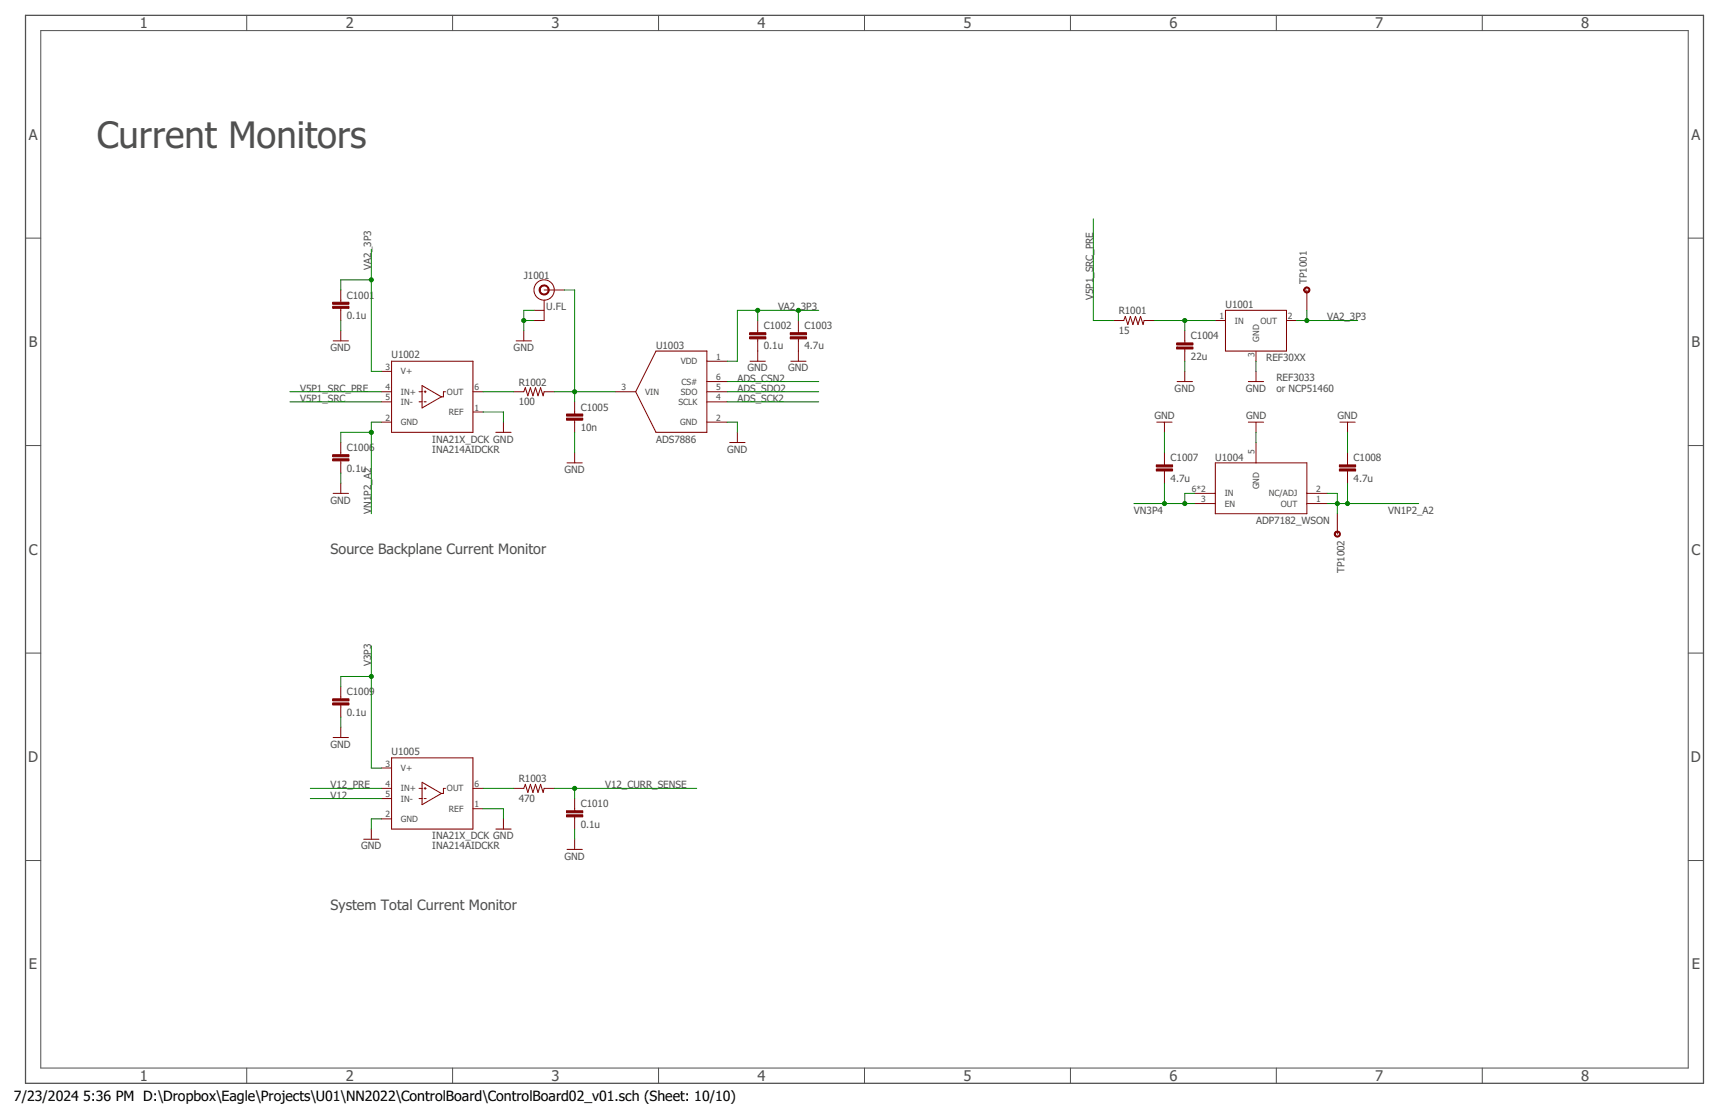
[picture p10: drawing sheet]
<svg xmlns="http://www.w3.org/2000/svg" width="432mm" height="279mm" viewBox="0 0 432 279" stroke-linecap="round" stroke-linejoin="round" font-family="sans-serif">
<path d="M6.4 3.8h419v266.7h-419z" fill="none" stroke="#505050" stroke-width=".32"/>
<g fill="none" stroke="#505050" stroke-width=".25">
<path d="M10.2 7.6h411.4v259.1h-411.4zM61.6 3.8v3.8M113 3.8v3.8M164.5 3.8v3.8M215.9 3.8v3.8M267.3 3.8v3.8M318.7 3.8v3.8M370.2 3.8v3.8M6.4 59.5h3.8M421.6 59.5h3.8M6.4 111.3h3.8M421.6 111.3h3.8"/>
<path d="M6.4 163.1h3.8M421.6 163.1h3.8M6.4 214.9h3.8M421.6 214.9h3.8M61.6 266.7v3.8M113 266.7v3.8M164.5 266.7v3.8M215.9 266.7v3.8M267.3 266.7v3.8M318.7 266.7v3.8M370.2 266.7v3.8"/>
</g>
<g fill="none" stroke="#800000" stroke-width=".25">
<path d="M85.1 72.4v3.1M85.1 77v3M133.3 77.5h2.6M135.9 75v5h-2.6M135.9 72.4h5.1M306 77.5h15.3v10.2h-15.3zM326.4 72.4v5.1M83.2 85.1h3.8M85.1 82.6v2.5M95.3 97.8h2.5M95.3 92.7h2.5M97.8 90.2h20.3v17.7h-20.3z"/>
<path d="M104.6 97.8h.8M105.4 96.3l4.8 2.8-4.8 2.8zM105.9 97.8h.5M106.2 97.6v.5M111.3 97.8h-.6v1.3h-.5M118.1 97.8h2.5M128.3 97.8h2.5l.4-1 .6 2 .7-2 .6 2 .6-2 .7 2 .6-2 .6 2 .3-1h2.5M128.9 85.1h3.8M130.8 82.6v2.5M153.7 97.8h5M163.8 87.7h12.7v20.2h-12.7l-5.1-10.1zM176.5 97.8h5.1"/>
<path d="M176.5 90.2h5.1M176.5 95.3h5.1M187.3 90.2h3.8M189.2 80v3.1M189.2 84.6v5.6M197.5 90.2h3.8M199.4 80v3.1M199.4 84.6v5.6M278.1 80h2.5l.4-1 .7 2 .6-2 .6 2 .7-2 .6 2 .6-2 .7 2 .2-1h2.6M294 95.3h3.8M295.9 82.6v3M295.9 87.1v3.1"/>
<path d="M295.9 92.7v2.6M303.5 80h2.5M311.8 95.3h3.8M313.7 87.7v2.5M313.7 92.7v2.6M321.3 80h2.5M85.1 110.5v3M85.1 115.1v3M95.3 100.3h2.5M95.3 105.4h2.5M104.6 100.3h.8M105.9 100.3h.5"/>
<path d="M118.1 102.9h2.5M123.8 107.9h3.8M125.7 105.4v2.5M141.6 115.6h3.8M143.5 100.3v3.1M143.5 104.9v3M143.5 113v2.6M176.5 100.3h5.1M176.5 105.4h5.1M182.2 110.5h3.9M184.1 107.9v2.6M288.9 105.4h3.8"/>
<path d="M290.8 105.4v2.5M290.8 113v3.1M290.8 117.6v3M303.5 115.6h22.9v12.7h-22.9zM311.8 105.4h3.8M313.7 105.4v2.5M313.7 110.5v5.1M334.6 105.4h3.8M336.5 105.4v2.5M336.5 113v3.1M336.5 117.6v3M83.2 123.2h3.8"/>
<path d="M85.1 120.6v2.6M298.4 125.7h5.1M298.4 123.2h5.1M326.4 125.7h5M326.4 123.2h5M334 128.3v5M85.1 171.4v3.1M85.1 176v3.1M83.2 184.1h3.8M85.1 181.6v2.5M95.3 196.8h2.5M95.3 191.8h2.5"/>
<path d="M95.3 199.4h2.5M97.8 189.2h20.3v17.8h-20.3zM104.6 196.8h.8M104.6 199.4h.8M105.4 195.3l4.8 2.8-4.8 2.8zM105.9 196.8h.5M105.9 199.4h.5M106.2 196.6v.5M111.3 196.8h-.6v1.3h-.5M118.1 196.8h2.5M128.3 196.8h2.5l.4-1 .6 2.1 .7-2.1 .6 2.1 .6-2.1 .7 2.1 .6-2.1 .6 2.1 .3-1.1h2.5M143.5 199.4v3"/>
<path d="M90.8 209.5h3.8M92.7 207v2.5M95.3 204.5h2.5M118.1 201.9h2.5M123.8 207h3.8M125.7 204.5v2.5M141.6 212.1h3.8M143.5 204v3M143.5 209.5v2.6"/>
<circle cx="135.9" cy="72.4" r="2.54"/>
</g>
<g fill="#800000" stroke="#800000" stroke-width=".25">
<path d="M141.5 104.4h4v.5h-4z"/>
<path d="M141.5 103.4h4v.5h-4z"/>
<path d="M187.2 84.1h4.1v.5h-4.1z"/>
<path d="M187.2 83.1h4.1v.5h-4.1z"/>
<path d="M197.4 84.1h4v.5h-4z"/>
<path d="M197.4 83.1h4v.5h-4z"/>
<path d="M334.5 117.1h4.1v.5h-4.1z"/>
<path d="M334.5 116.1h4.1v.5h-4.1z"/>
<path d="M288.8 117.1h4v.5h-4z"/>
<path d="M288.8 116.1h4v.5h-4z"/>
<path d="M293.9 86.6h4v.5h-4z"/>
<path d="M293.9 85.6h4v.5h-4z"/>
<path d="M83.1 76.5h4v.5h-4z"/>
<path d="M83.1 75.5h4v.5h-4z"/>
<path d="M83.1 114.6h4v.5h-4z"/>
<path d="M83.1 113.5h4v.5h-4z"/>
<path d="M141.5 203.5h4v.5h-4z"/>
<path d="M141.5 202.4h4v.5h-4z"/>
<path d="M83.1 175.5h4v.5h-4z"/>
<path d="M83.1 174.5h4v.5h-4z"/>
</g>
<g fill="#800000" stroke="#800000" stroke-width=".25">
<path d="M333.4 132.9a.76 .76 0 0 1 1.2 .1 .76 .76 0 0 1-.4 1.1 .76 .76 0 0 1-1-.8h.3a.51 .51 0 0 1 .7-.5 .51 .51 0 0 1 .2 .9 .51 .51 0 0 1-.9-.2v-.2h-.3z" fill-rule="evenodd"/>
<path d="M325.8 71.9a.76 .76 0 0 1 1.2 .1 .76 .76 0 0 1-.4 1.2 .76 .76 0 0 1-1-.8h.3a.51 .51 0 0 1 .6-.5 .51 .51 0 0 1 .2 .8 .51 .51 0 0 1-.8-.1v-.2h-.3z" fill-rule="evenodd"/>
<path d="M135 71.5a1.26 1.26 0 0 1 2 .3 1.26 1.26 0 0 1-.8 1.8 1.26 1.26 0 0 1-1.6-1.2h.3a1.01 1.01 0 0 1 1.5-.8 1.01 1.01 0 0 1 .1 1.7 1.01 1.01 0 0 1-1.6-.6v-.3h-.3z" fill-rule="evenodd"/>
</g>
<g fill="none" stroke="#008000" stroke-width=".25">
<path d="M273 54.6v25.4h5.1M92.7 69.9h-7.6v2.5M92.7 62.3v30.4h2.6M133.3 77.5h-2.5v5.1M141 72.4h2.5v27.9M189.2 77.5v2.5M199.4 77.5v2.5M204.5 77.5h-20.4v12.7h-2.5M326.4 77.5v2.5M72.4 97.8h22.9M85.1 80v2.6M120.6 97.8h7.7"/>
<path d="M130.8 80h2.5M138.4 97.8h15.3M181.6 97.8h22.9M181.6 95.3h22.9M288.3 80h15.2M295.9 80v2.6M295.9 90.2v2.5M313.7 90.2v2.5M323.8 80h15.3M72.4 100.3h22.9M85.1 118.1v2.5M92.7 107.9h-7.6v2.6"/>
<path d="M95.3 105.4h-2.6v22.9M120.6 102.9h5.1v2.5M143.5 107.9v5.1M181.6 105.4h2.5v2.5M181.6 100.3h22.9M290.8 107.9v5.1M313.7 107.9v2.6M336.5 107.9v5.1M283.2 125.7h15.2M290.8 120.6v5.1M298.4 123.2h-2.5v2.5M331.4 125.7h22.9"/>
<path d="M331.4 123.2h2.6v5.1M336.5 120.6v5.1M85.1 179.1v2.5M92.7 168.9h-7.6v2.5M92.7 161.3v30.5h2.6M77.5 196.8h17.8M77.5 199.4h17.8M120.6 196.8h7.7M138.4 196.8h35.6M143.5 196.8v2.6M95.3 204.5h-2.6v2.5M120.6 201.9h5.1v2.6"/>
<path d="M143.5 207v2.5"/>
</g>
<g fill="#008000" stroke="#008000" stroke-width=".25">
<circle cx="130.8" cy="80" r=".51"/>
<circle cx="143.5" cy="97.8" r=".51"/>
<circle cx="189.2" cy="77.5" r=".51"/>
<circle cx="199.4" cy="77.5" r=".51"/>
<circle cx="326.4" cy="80" r=".51"/>
<circle cx="92.7" cy="69.9" r=".51"/>
<circle cx="295.9" cy="125.7" r=".51"/>
<circle cx="290.8" cy="125.7" r=".51"/>
<circle cx="295.9" cy="80" r=".51"/>
<circle cx="334" cy="125.7" r=".51"/>
<circle cx="336.5" cy="125.7" r=".51"/>
<circle cx="92.7" cy="107.9" r=".51"/>
<circle cx="143.5" cy="196.8" r=".51"/>
<circle cx="92.7" cy="168.9" r=".51"/>
</g>
<text font-size="9.1" fill="#505050" x="24.1" y="36.9">Current Monitors</text>
<g font-size="3.7" fill="#505050">
<text x="34.9" y="7">1</text>
<text x="86.3" y="7">2</text>
<text x="137.8" y="7">3</text>
<text x="189.2" y="7">4</text>
<text x="240.6" y="7">5</text>
<text x="292" y="7">6</text>
<text x="343.5" y="7">7</text>
<text x="394.9" y="7">8</text>
<text x="7.2" y="34.8">A</text>
<text x="422.4" y="34.8">A</text>
<text x="7.2" y="86.6">B</text>
<text x="422.4" y="86.6">B</text>
<text x="7.2" y="138.5">C</text>
<text x="422.4" y="138.5">C</text>
<text x="7" y="190.3">D</text>
<text x="422.3" y="190.3">D</text>
<text x="7.2" y="242.1">E</text>
<text x="422.5" y="242.1">E</text>
<text x="34.9" y="269.9">1</text>
<text x="86.3" y="269.9">2</text>
<text x="137.8" y="269.9">3</text>
<text x="189.2" y="269.9">4</text>
<text x="240.6" y="269.9">5</text>
<text x="292" y="269.9">6</text>
<text x="343.5" y="269.9">7</text>
<text x="394.9" y="269.9">8</text>
</g>
<g font-size="3.6" fill="#505050">
<text x="82.6" y="138.4">Source Backplane Current Monitor</text>
<text x="82.6" y="227.3">System Total Current Monitor</text>
</g>
<g font-size="3.5">
<text x="3.5" y="274.9">7/23/2024</text>
<text x="20.8" y="274.9">5:36 PM D:\Dropbox\Eagle\Projects\U01\NN2022\ControlBoard\ControlBoard02_v01.sch (Sheet: 10/10)</text>
</g>
<g font-size="2.5" fill="#505050">
<text x="92.7" y="67.3" transform="rotate(-90 92.7 67.3)">VA2_3P3</text>
<text x="130.8" y="69.6">J1001</text>
<text x="326.4" y="70.9" transform="rotate(-90 326.4 70.9)">TP1001</text>
<text x="86.6" y="74.6">C1001</text>
<text x="136.4" y="77.5">U.FL</text>
<text x="194.3" y="77.5">VA2_3P3</text>
<text x="273" y="74.9" transform="rotate(-90 273 74.9)">V5P1_SRC_PRE</text>
<text x="306.1" y="77">U1001</text>
<text x="86.6" y="79.6">0.1u</text>
<text x="190.8" y="82.2">C1002</text>
<text x="200.9" y="82.2">C1003</text>
<text x="279.4" y="83.3">15</text>
<text x="279.4" y="78.5">R1001</text>
<text x="331.5" y="80">VA2_3P3</text>
<text x="82.6" y="87.6">GND</text>
<text x="97.8" y="89.4">U1002</text>
<text x="128.3" y="87.6">GND</text>
<text x="163.8" y="87.1">U1003</text>
<text x="190.8" y="87.3">0.1u</text>
<text x="200.9" y="87.3">4.7u</text>
<text x="297.4" y="89.8">22u</text>
<text x="297.4" y="84.7">C1004</text>
<text x="184.2" y="95.3">ADS_CSN2</text>
<text x="186.7" y="92.7">GND</text>
<text x="196.8" y="92.7">GND</text>
<text x="316.2" y="90.2">REF30XX</text>
<text x="318.8" y="95.1">REF3033</text>
<text x="74.9" y="97.8">V5P1_SRC_PRE</text>
<text x="74.9" y="100.3">V5P1_SRC</text>
<text x="129.5" y="101.1">100</text>
<text x="129.5" y="96.3">R1002</text>
<text x="184.2" y="97.8">ADS_SDO2</text>
<text x="184.2" y="100.3">ADS_SCK2</text>
<text x="293.4" y="97.8">GND</text>
<text x="311.1" y="97.8">GND</text>
<text x="318.8" y="97.8">or NCP51460</text>
<text x="145" y="107.6">10n</text>
<text x="145" y="102.5">C1005</text>
<text x="288.3" y="104.7">GND</text>
<text x="311.2" y="104.7">GND</text>
<text x="334" y="104.7">GND</text>
<text x="86.6" y="112.7">C1006</text>
<text x="108" y="113">INA214AIDCKR</text>
<text x="108" y="110.5">INA21X_DCK GND</text>
<text x="163.8" y="110.5">ADS7886</text>
<text x="181.6" y="113">GND</text>
<text x="86.6" y="117.7">0.1u</text>
<text x="141" y="118.1">GND</text>
<text x="292.3" y="115.2">C1007</text>
<text x="303.5" y="115.1">U1004</text>
<text x="338.1" y="115.2">C1008</text>
<text x="82.6" y="125.7">GND</text>
<text x="292.3" y="120.3">4.7u</text>
<text x="338.1" y="120.3">4.7u</text>
<text x="92.7" y="128.3" transform="rotate(-90 92.7 128.3)">VN1P2_A2</text>
<text x="283.2" y="128.3">VN3P4</text>
<text x="313.7" y="130.8">ADP7182_WSON</text>
<text x="346.7" y="128.3">VN1P2_A2</text>
<text x="335.8" y="143.1" transform="rotate(-90 335.8 143.1)">TP1002</text>
<text x="92.7" y="166.4" transform="rotate(-90 92.7 166.4)">V3P3</text>
<text x="86.6" y="173.6">C1009</text>
<text x="86.6" y="178.7">0.1u</text>
<text x="82.6" y="186.7">GND</text>
<text x="97.8" y="188.5">U1005</text>
<text x="82.6" y="196.8">V12_PRE</text>
<text x="129.5" y="195.3">R1003</text>
<text x="151.1" y="196.8">V12_CURR_SENSE</text>
<text x="82.6" y="199.4">V12</text>
<text x="129.5" y="200.1">470</text>
<text x="145" y="201.5">C1010</text>
<text x="108" y="209.5">INA21X_DCK GND</text>
<text x="145" y="206.6">0.1u</text>
<text x="90.2" y="212.1">GND</text>
<text x="108" y="212.1">INA214AIDCKR</text>
<text x="141" y="214.6">GND</text>
</g>
<g font-size="2.1" fill="#505050">
<text x="304.5" y="79.7">1</text>
<text x="308.4" y="80.8">IN</text>
<text x="314.8" y="80.8">OUT</text>
<text x="321.6" y="79.7">2</text>
<text x="178.9" y="89.8">1</text>
<text x="313.3" y="89.2" transform="rotate(-90 313.3 89.2)">3</text>
<text x="314.4" y="85.3" transform="rotate(-90 314.4 85.3)">GND</text>
<text x="96.3" y="92.4">3</text>
<text x="100.1" y="93.5">V+</text>
<text x="170" y="90.9">VDD</text>
<text x="178.9" y="94.9">6</text>
<text x="96.3" y="97.4">4</text>
<text x="96.3" y="100">5</text>
<text x="100.1" y="98.6">IN+</text>
<text x="100.1" y="101.1">IN-</text>
<text x="111.6" y="98.6">OUT</text>
<text x="118.5" y="97.4">6</text>
<text x="155.3" y="97.4">3</text>
<text x="161.1" y="98.6">VIN</text>
<text x="169.4" y="101.1">SCLK</text>
<text x="170" y="98.6">SDO</text>
<text x="170.2" y="96">CS#</text>
<text x="178.9" y="97.4">5</text>
<text x="178.9" y="100">4</text>
<text x="96.3" y="105.1">2</text>
<text x="100.1" y="106.2">GND</text>
<text x="112.1" y="103.6">REF</text>
<text x="118.5" y="102.5">1</text>
<text x="169.9" y="106.2">GND</text>
<text x="178.9" y="105.1">2</text>
<text x="313.3" y="113.2" transform="rotate(-90 313.3 113.2)">5</text>
<text x="297.7" y="122.8">6*2</text>
<text x="300" y="125.4">3</text>
<text x="305.9" y="124">IN</text>
<text x="314.4" y="122.2" transform="rotate(-90 314.4 122.2)">GND</text>
<text x="316.9" y="124">NC/ADJ</text>
<text x="328.7" y="125.4">1</text>
<text x="328.7" y="122.8">2</text>
<text x="305.9" y="126.5">EN</text>
<text x="319.9" y="126.5">OUT</text>
<text x="96.3" y="191.4">3</text>
<text x="96.3" y="196.5">4</text>
<text x="100.1" y="192.5">V+</text>
<text x="100.1" y="197.6">IN+</text>
<text x="111.6" y="197.6">OUT</text>
<text x="118.5" y="196.5">6</text>
<text x="96.3" y="199">5</text>
<text x="100.1" y="200.1">IN-</text>
<text x="112.1" y="202.7">REF</text>
<text x="118.5" y="201.6">1</text>
<text x="96.3" y="204.1">2</text>
<text x="100.1" y="205.2">GND</text>
</g>
</svg>
